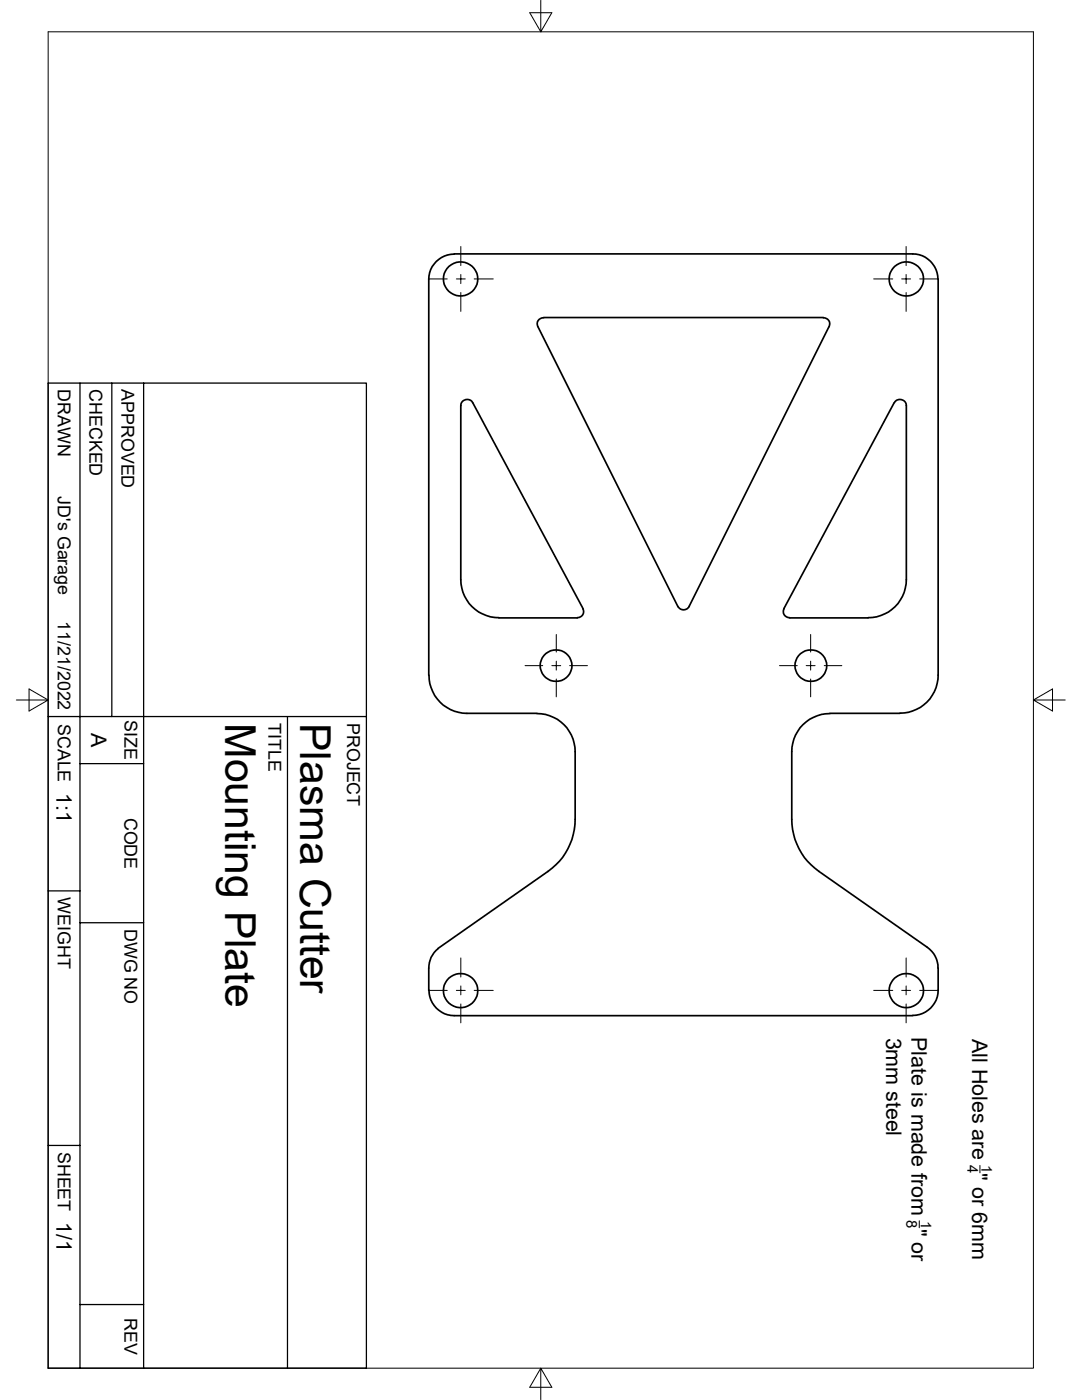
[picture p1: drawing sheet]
<svg xmlns="http://www.w3.org/2000/svg" width="216mm" height="279mm" viewBox="0 0 216 279" stroke-linecap="round" stroke-linejoin="round" font-family="sans-serif">
<g fill="none" stroke="#000" stroke-width=".34">
<path d="M90.6 50.7a5.1 5.1 0 0 0-5 5.1v78.9M90.6 50.7h91.5a5.1 5.1 0 0 1 5.1 5.1M187.2 55.8v78.9a7.6 7.6 0 0 1-7.6 7.6M107.4 65.2l27.9 55.8a1.3 1.3 0 0 0 2.2 0M108.5 63.4a1.22 1.22 0 0 0-1.2 1.8M108.5 63.4h55.8M164.3 63.4a1.22 1.22 0 0 1 1.1 1.8M165.4 65.2l-27.9 55.8M178.4 80.3l-22 41.2M178.5 80.3a1.27 1.27 0 0 1 1.4-.5 1.27 1.27 0 0 1 .9 1.1v34.8a7.6 7.6 0 0 1-7.6 7.6M85.6 134.7a7.6 7.6 0 0 0 7.6 7.7h13.9M99.6 123.3h15.6"/>
<path d="M116.3 121.5a1.21 1.21 0 0 1-1.1 1.8M116.3 121.5l-22-41.2a1.27 1.27 0 0 0-1.4-.5 1.27 1.27 0 0 0-1 1.1v34.8a7.6 7.6 0 0 0 7.7 7.6M156.5 121.5a1.21 1.21 0 0 0 1.1 1.8M157.6 123.3h15.6M107.1 142.4a7.6 7.6 0 0 1 7.7 7.6v13.5a12.7 12.7 0 0 1-5.5 10.4l-21.9 15.4M165.6 142.4h14M165.6 142.4a7.6 7.6 0 0 0-7.6 7.6v13.5a12.7 12.7 0 0 0 5.4 10.4l21.6 15.2a4.9 4.9 0 0 1 2.2 4.1M85.6 197.6a5.1 5.1 0 0 0 5 5.1h91.5M87.4 189.3a4.8 4.8 0 0 0-1.8 3.9v4.4M187.2 193.2v4.4a5.1 5.1 0 0 1-5.1 5"/>
<circle cx="91.9" cy="55.7" r="3.4"/>
<circle cx="180.9" cy="55.7" r="3.4"/>
<circle cx="111" cy="132.8" r="3.1"/>
<circle cx="161.8" cy="132.8" r="3.1"/>
<circle cx="91.9" cy="197.7" r="3.4"/>
<circle cx="180.9" cy="197.7" r="3.4"/>
</g>
<g fill="none" stroke="#000" stroke-width=".2">
<path d="M9.6 6.3h196.6v266.7h-196.6zM107.9 0v6.3l2.2-3.8h-4.4l2.2 3.8M85.5 55.7h3.7M91.1 55.7h1.7M91.9 49.2v3.8M91.9 54.8v1.8M91.9 58.4v3.7M94.6 55.7h3.8M174.3 55.7h3.8M179.9 55.7h1.8M180.8 49.2v3.8M180.8 54.8v1.8"/>
<path d="M180.8 58.4v3.7M183.5 55.7h3.8M3.3 139.7h6.3l-3.8 2.2v-4.4l3.8 2.2M104.8 132.8h3.5M110.1 132.8h1.8M111 126.6v3.5M111 132v1.7M111 135.5v3.6M113.7 132.8h3.5M155.5 132.8h3.6M160.9 132.8h1.7M161.8 126.6v3.5"/>
<path d="M161.8 132v1.7M161.8 135.5v3.6M164.5 132.8h3.5M206.2 139.7l3.8-2.2v4.4l-3.8-2.2h6.4M85.5 197.7h3.7M91.1 197.7h1.7M91.9 191.2v3.8M91.9 196.8v1.7M94.6 197.7h3.8M174.3 197.7h3.8M179.9 197.7h1.8M180.8 191.2v3.8"/>
<path d="M180.8 196.8v1.7M183.5 197.7h3.8M91.9 200.4v3.7M180.8 200.4v3.7M195.5 232.6v1.5M183.4 243.6v1.4M107.9 273l-2.2 3.9h4.4l-2.2-3.9v6.4"/>
</g>
<path d="M9.6 76.5h63.5v196.5h-63.5zM16 76.5v196.5M22.3 76.5v66.5M28.7 76.5v196.5M9.6 143h63.5M16 152.4h12.7M57.4 143v130M9.6 177.8h6.4M16 184.1h12.7M9.6 228.6h6.4M16 260.3h12.7" fill="none" stroke="#000" stroke-width=".25"/>
<g font-size="8.5">
<text x="44.9" y="144.3" transform="rotate(90 44.9 144.3)">Mounting Plate</text>
<text x="59.9" y="144.3" transform="rotate(90 59.9 144.3)">Plasma Cutter</text>
</g>
<g font-size="4.3">
<text x="18.2" y="146.3" transform="rotate(90 18.2 146.3)">A</text>
<text x="11.3" y="158.2" transform="rotate(90 11.3 158.2)">1:1</text>
<text x="176.8" y="207.1" transform="rotate(90 176.8 207.1)">3mm steel</text>
<text x="181.9" y="207" transform="rotate(90 181.9 207)">Plate is made from &quot; or</text>
<text x="194" y="207.3" transform="rotate(90 194 207.3)">All Holes are &quot; or 6mm</text>
<text x="11.3" y="243.8" transform="rotate(90 11.3 243.8)">1/1</text>
</g>
<g font-size="3.6">
<text x="11.5" y="77.7" transform="rotate(90 11.5 77.7)">DRAWN</text>
<text x="17.9" y="77.7" transform="rotate(90 17.9 77.7)">CHECKED</text>
<text x="24.2" y="77.7" transform="rotate(90 24.2 77.7)">APPROVED</text>
<text x="11.5" y="99" transform="rotate(90 11.5 99)">JD's Garage</text>
<text x="11.5" y="124" transform="rotate(90 11.5 124)">11/21/2022</text>
<text x="24.9" y="143.8" transform="rotate(90 24.9 143.8)">SIZE</text>
<text x="11.5" y="144.5" transform="rotate(90 11.5 144.5)">SCALE</text>
<text x="53.6" y="144.3" transform="rotate(90 53.6 144.3)">TITLE</text>
<text x="69.3" y="144.3" transform="rotate(90 69.3 144.3)">PROJECT</text>
<text x="24.9" y="163.2" transform="rotate(90 24.9 163.2)">CODE</text>
<text x="11.5" y="179.1" transform="rotate(90 11.5 179.1)">WEIGHT</text>
<text x="24.9" y="185.4" transform="rotate(90 24.9 185.4)">DWG NO</text>
<text x="11.5" y="229.9" transform="rotate(90 11.5 229.9)">SHEET</text>
<text x="24.9" y="263" transform="rotate(90 24.9 263)">REV</text>
</g>
<g font-size="3">
<text x="193" y="232.5" transform="rotate(90 193 232.5)">4</text>
<text x="195.9" y="232.6" transform="rotate(90 195.9 232.6)">1</text>
<text x="180.9" y="243.5" transform="rotate(90 180.9 243.5)">8</text>
<text x="183.8" y="243.6" transform="rotate(90 183.8 243.6)">1</text>
</g>
</svg>
